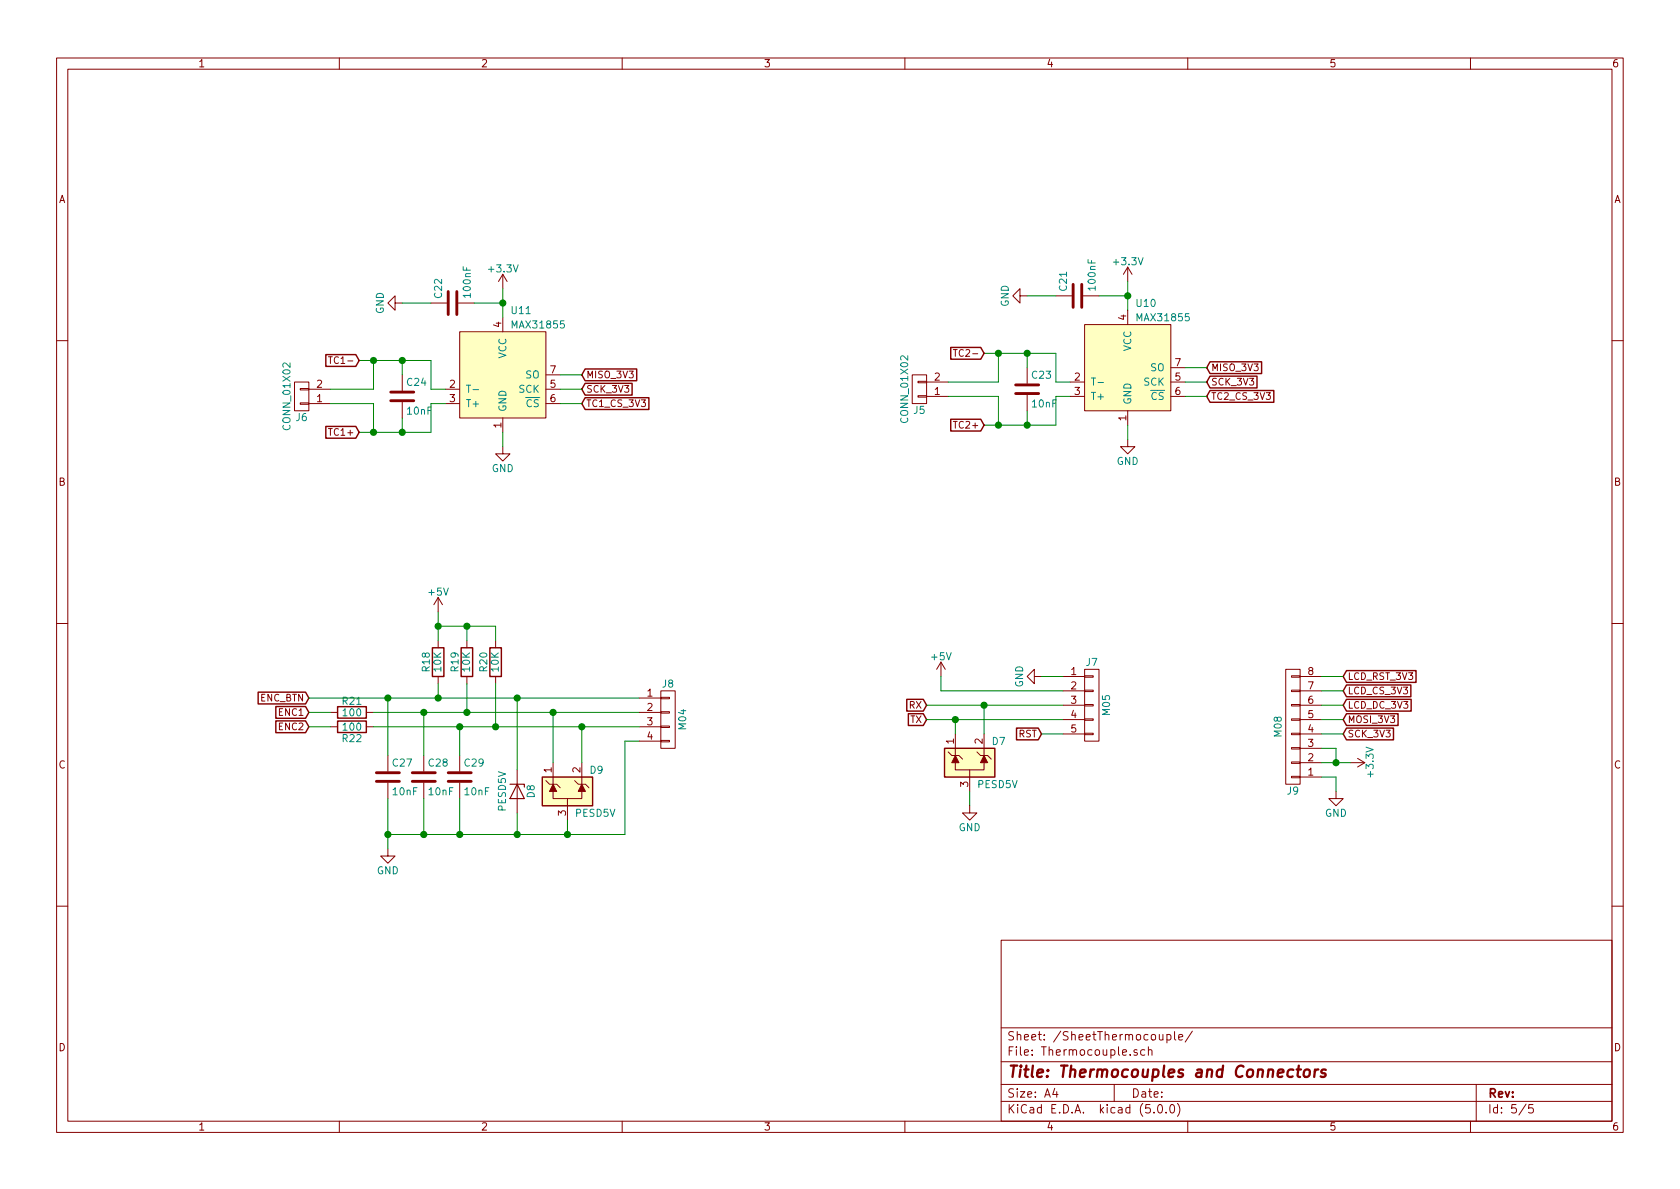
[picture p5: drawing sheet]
EESchema Schematic File Version 4
LIBS:ReflowOvenController-cache
EELAYER 26 0
EELAYER END
$Descr A4 11693 8268
encoding utf-8
Sheet 5 5
Title "Thermocouples and Connectors"
Date ""
Rev ""
Comp ""
Comment1 ""
Comment2 ""
Comment3 ""
Comment4 ""
$EndDescr
$Comp
L ReflowOvenController-cache:MAX31855 U11
U 1 1
P 3500 2600
F 0 "U11" H 3550 3050 50  0000 L CNN
F 1 "MAX31855" H 3550 2950 50  0000 L CNN
F 2 "Housings_SOIC:SOIC-8_3.9x4.9mm_Pitch1.27mm" H 3500 2600 50  0001 C CNN
F 3 "" H 3500 2300 50  0001 C CNN
	1    3500 2600
	1    0    0    -1  
$EndComp
$Comp
L ReflowOvenController-cache:GND #PWR032
U 1 1
P 3500 3100
F 0 "#PWR032" H 3500 2850 50  0001 C CNN
F 1 "GND" H 3500 2950 50  0000 C CNN
F 2 "" H 3500 3100 50  0001 C CNN
F 3 "" H 3500 3100 50  0001 C CNN
	1    3500 3100
	1    0    0    -1  
$EndComp
$Comp
L ReflowOvenController-cache:+3.3V #PWR033
U 1 1
P 3500 2000
AR Path="/59A901FB" Ref="#PWR033"  Part="1" 
AR Path="/59A8FE11/59A901FB" Ref="#PWR033"  Part="1" 
F 0 "#PWR033" H 3500 1850 50  0001 C CNN
F 1 "+3.3V" H 3500 2140 50  0000 C CNN
F 2 "" H 3500 2000 50  0001 C CNN
F 3 "" H 3500 2000 50  0001 C CNN
	1    3500 2000
	1    0    0    -1  
$EndComp
$Comp
L ReflowOvenController-cache:MAX31855 U10
U 1 1
P 7850 2550
F 0 "U10" H 7900 3000 50  0000 L CNN
F 1 "MAX31855" H 7900 2900 50  0000 L CNN
F 2 "Housings_SOIC:SOIC-8_3.9x4.9mm_Pitch1.27mm" H 7850 2550 50  0001 C CNN
F 3 "" H 7850 2250 50  0001 C CNN
	1    7850 2550
	1    0    0    -1  
$EndComp
$Comp
L ReflowOvenController-cache:GND #PWR034
U 1 1
P 7850 3050
F 0 "#PWR034" H 7850 2800 50  0001 C CNN
F 1 "GND" H 7850 2900 50  0000 C CNN
F 2 "" H 7850 3050 50  0001 C CNN
F 3 "" H 7850 3050 50  0001 C CNN
	1    7850 3050
	1    0    0    -1  
$EndComp
$Comp
L ReflowOvenController-cache:+3.3V #PWR035
U 1 1
P 7850 1950
AR Path="/59A902AD" Ref="#PWR035"  Part="1" 
AR Path="/59A8FE11/59A902AD" Ref="#PWR035"  Part="1" 
F 0 "#PWR035" H 7850 1800 50  0001 C CNN
F 1 "+3.3V" H 7850 2090 50  0000 C CNN
F 2 "" H 7850 1950 50  0001 C CNN
F 3 "" H 7850 1950 50  0001 C CNN
	1    7850 1950
	1    0    0    -1  
$EndComp
$Comp
L ReflowOvenController-cache:C C22
U 1 1
P 3150 2100
F 0 "C22" H 3175 2200 50  0000 L CNN
F 1 "100nF" H 3175 2000 50  0000 L CNN
F 2 "STD_SMD:C_0603_HandSoldering" H 3188 1950 50  0001 C CNN
F 3 "" H 3150 2100 50  0001 C CNN
	1    3150 2100
	0    -1   -1   0   
$EndComp
$Comp
L ReflowOvenController-cache:C C21
U 1 1
P 7500 2050
F 0 "C21" H 7525 2150 50  0000 L CNN
F 1 "100nF" H 7525 1950 50  0000 L CNN
F 2 "STD_SMD:C_0603_HandSoldering" H 7538 1900 50  0001 C CNN
F 3 "" H 7500 2050 50  0001 C CNN
	1    7500 2050
	0    -1   -1   0   
$EndComp
$Comp
L ReflowOvenController-cache:GND #PWR036
U 1 1
P 7150 2050
F 0 "#PWR036" H 7150 1800 50  0001 C CNN
F 1 "GND" H 7150 1900 50  0000 C CNN
F 2 "" H 7150 2050 50  0001 C CNN
F 3 "" H 7150 2050 50  0001 C CNN
	1    7150 2050
	0    1    1    0   
$EndComp
$Comp
L ReflowOvenController-cache:GND #PWR037
U 1 1
P 2800 2100
F 0 "#PWR037" H 2800 1850 50  0001 C CNN
F 1 "GND" H 2800 1950 50  0000 C CNN
F 2 "" H 2800 2100 50  0001 C CNN
F 3 "" H 2800 2100 50  0001 C CNN
	1    2800 2100
	0    1    1    0   
$EndComp
Text GLabel 8400 2550 2    47   Input ~ 0
MISO_3V3
Text GLabel 8400 2650 2    47   Input ~ 0
SCK_3V3
Text GLabel 8400 2750 2    47   Input ~ 0
TC2_CS_3V3
Text GLabel 4050 2600 2    47   Input ~ 0
MISO_3V3
Text GLabel 4050 2700 2    47   Input ~ 0
SCK_3V3
Text GLabel 4050 2800 2    47   Input ~ 0
TC1_CS_3V3
$Comp
L ReflowOvenController-cache:C C24
U 1 1
P 2800 2750
F 0 "C24" H 2825 2850 50  0000 L CNN
F 1 "10nF" H 2825 2650 50  0000 L CNN
F 2 "STD_SMD:C_0603_HandSoldering" H 2838 2600 50  0001 C CNN
F 3 "" H 2800 2750 50  0001 C CNN
	1    2800 2750
	1    0    0    -1  
$EndComp
$Comp
L ReflowOvenController-cache:CONN_01X02 J6
U 1 1
P 2100 2750
F 0 "J6" H 2100 2900 50  0000 C CNN
F 1 "CONN_01X02" V 2200 2750 50  0000 C CNN
F 2 "Connector:MKDS3-2-5.08" H 2100 2750 50  0001 C CNN
F 3 "" H 2100 2750 50  0001 C CNN
	1    2100 2750
	-1   0    0    1   
$EndComp
$Comp
L ReflowOvenController-cache:CONN_01X02 J5
U 1 1
P 6400 2700
F 0 "J5" H 6400 2850 50  0000 C CNN
F 1 "CONN_01X02" V 6500 2700 50  0000 C CNN
F 2 "Connector:MKDS3-2-5.08" H 6400 2700 50  0001 C CNN
F 3 "" H 6400 2700 50  0001 C CNN
	1    6400 2700
	-1   0    0    1   
$EndComp
$Comp
L ReflowOvenController-cache:C C23
U 1 1
P 7150 2700
F 0 "C23" H 7175 2800 50  0000 L CNN
F 1 "10nF" H 7175 2600 50  0000 L CNN
F 2 "STD_SMD:C_0603_HandSoldering" H 7188 2550 50  0001 C CNN
F 3 "" H 7150 2700 50  0001 C CNN
	1    7150 2700
	1    0    0    -1  
$EndComp
$Comp
L ReflowOvenController-cache:CONN_01X08 J9
U 1 1
P 9000 5050
F 0 "J9" H 9000 5500 50  0000 C CNN
F 1 "M08" V 9100 5050 50  0000 C CNN
F 2 "Connector:M08" H 9000 5050 50  0001 C CNN
F 3 "" H 9000 5050 50  0001 C CNN
	1    9000 5050
	-1   0    0    1   
$EndComp
$Comp
L ReflowOvenController-cache:GND #PWR038
U 1 1
P 9300 5500
F 0 "#PWR038" H 9300 5250 50  0001 C CNN
F 1 "GND" H 9300 5350 50  0000 C CNN
F 2 "" H 9300 5500 50  0001 C CNN
F 3 "" H 9300 5500 50  0001 C CNN
	1    9300 5500
	1    0    0    -1  
$EndComp
$Comp
L ReflowOvenController-cache:+3.3V #PWR039
U 1 1
P 9400 5300
AR Path="/59AA7B22" Ref="#PWR039"  Part="1" 
AR Path="/59A8FE11/59AA7B22" Ref="#PWR039"  Part="1" 
F 0 "#PWR039" H 9400 5150 50  0001 C CNN
F 1 "+3.3V" H 9400 5440 50  0000 C CNN
F 2 "" H 9400 5300 50  0001 C CNN
F 3 "" H 9400 5300 50  0001 C CNN
	1    9400 5300
	0    1    1    0   
$EndComp
Text GLabel 9350 5100 2    47   Input ~ 0
SCK_3V3
Text GLabel 9350 5000 2    47   Input ~ 0
MOSI_3V3
Text GLabel 9350 4900 2    47   Input ~ 0
LCD_DC_3V3
Text GLabel 9350 4800 2    47   Input ~ 0
LCD_CS_3V3
Text GLabel 9350 4700 2    47   Input ~ 0
LCD_RST_3V3
Text GLabel 6450 4900 0    47   Input ~ 0
RX
Text GLabel 6450 5000 0    47   Input ~ 0
TX
$Comp
L ReflowOvenController-cache:PESD3V3L2BT D7
U 1 1
P 6750 5300
F 0 "D7" H 6900 5450 50  0000 L CNN
F 1 "PESD5V" H 6800 5150 50  0000 L CNN
F 2 "STD_SMD:SOT-23" H 6975 5250 50  0001 L CNN
F 3 "" H 6875 5425 50  0001 C CNN
	1    6750 5300
	1    0    0    -1  
$EndComp
$Comp
L ReflowOvenController-cache:CONN_01X04 J8
U 1 1
P 4650 5000
F 0 "J8" H 4650 5250 50  0000 C CNN
F 1 "M04" V 4750 5000 50  0000 C CNN
F 2 "Connector:M04" H 4650 5000 50  0001 C CNN
F 3 "" H 4650 5000 50  0001 C CNN
	1    4650 5000
	1    0    0    -1  
$EndComp
$Comp
L ReflowOvenController-cache:R R21
U 1 1
P 2450 4950
F 0 "R21" V 2370 4950 50  0000 C CNN
F 1 "100" V 2450 4950 50  0000 C CNN
F 2 "STD_SMD:R_0603_HandSoldering" V 2380 4950 50  0001 C CNN
F 3 "" H 2450 4950 50  0001 C CNN
	1    2450 4950
	0    1    1    0   
$EndComp
$Comp
L ReflowOvenController-cache:R R22
U 1 1
P 2450 5050
F 0 "R22" V 2530 5050 50  0000 C CNN
F 1 "100" V 2450 5050 50  0000 C CNN
F 2 "STD_SMD:R_0603_HandSoldering" V 2380 5050 50  0001 C CNN
F 3 "" H 2450 5050 50  0001 C CNN
	1    2450 5050
	0    1    1    0   
$EndComp
$Comp
L ReflowOvenController-cache:C C27
U 1 1
P 2700 5400
F 0 "C27" H 2725 5500 50  0000 L CNN
F 1 "10nF" H 2725 5300 50  0000 L CNN
F 2 "STD_SMD:C_0603_HandSoldering" H 2738 5250 50  0001 C CNN
F 3 "" H 2700 5400 50  0001 C CNN
	1    2700 5400
	1    0    0    -1  
$EndComp
$Comp
L ReflowOvenController-cache:C C28
U 1 1
P 2950 5400
F 0 "C28" H 2975 5500 50  0000 L CNN
F 1 "10nF" H 2975 5300 50  0000 L CNN
F 2 "STD_SMD:C_0603_HandSoldering" H 2988 5250 50  0001 C CNN
F 3 "" H 2950 5400 50  0001 C CNN
	1    2950 5400
	1    0    0    -1  
$EndComp
$Comp
L ReflowOvenController-cache:C C29
U 1 1
P 3200 5400
F 0 "C29" H 3225 5500 50  0000 L CNN
F 1 "10nF" H 3225 5300 50  0000 L CNN
F 2 "STD_SMD:C_0603_HandSoldering" H 3238 5250 50  0001 C CNN
F 3 "" H 3200 5400 50  0001 C CNN
	1    3200 5400
	1    0    0    -1  
$EndComp
Text GLabel 2150 4850 0    47   Input ~ 0
ENC_BTN
Text GLabel 2150 4950 0    47   Input ~ 0
ENC1
Text GLabel 2150 5050 0    47   Input ~ 0
ENC2
$Comp
L ReflowOvenController-cache:PESD3V3L2BT D9
U 1 1
P 3950 5500
F 0 "D9" H 4100 5650 50  0000 L CNN
F 1 "PESD5V" H 4000 5350 50  0000 L CNN
F 2 "STD_SMD:SOT-23" H 4175 5450 50  0001 L CNN
F 3 "" H 4075 5625 50  0001 C CNN
	1    3950 5500
	1    0    0    -1  
$EndComp
$Comp
L ReflowOvenController-cache:D_Zener D8
U 1 1
P 3600 5500
F 0 "D8" H 3600 5600 50  0000 C CNN
F 1 "PESD5V" H 3600 5400 50  0000 C CNN
F 2 "STD_SMD:D_SOD-323_HandSoldering" H 3600 5500 50  0001 C CNN
F 3 "" H 3600 5500 50  0001 C CNN
	1    3600 5500
	0    1    1    0   
$EndComp
Wire Wire Line
	3500 3100 3500 3000
Wire Wire Line
	3500 2000 3500 2100
Wire Wire Line
	3500 2100 3500 2200
Wire Wire Line
	7850 3050 7850 2950
Wire Wire Line
	7850 1950 7850 2050
Wire Wire Line
	7850 2050 7850 2150
Wire Wire Line
	7650 2050 7850 2050
Connection ~ 7850 2050
Wire Wire Line
	7150 2050 7350 2050
Wire Wire Line
	3300 2100 3500 2100
Connection ~ 3500 2100
Wire Wire Line
	2800 2100 3000 2100
Wire Wire Line
	3900 2600 4050 2600
Wire Wire Line
	3900 2700 4050 2700
Wire Wire Line
	3900 2800 4050 2800
Wire Wire Line
	8250 2550 8400 2550
Wire Wire Line
	8250 2650 8400 2650
Wire Wire Line
	8250 2750 8400 2750
Wire Wire Line
	3100 2700 3000 2700
Wire Wire Line
	3000 2700 3000 2500
Wire Wire Line
	3000 2500 2800 2500
Wire Wire Line
	2800 2500 2600 2500
Wire Wire Line
	2600 2500 2500 2500
Wire Wire Line
	2800 2500 2800 2600
Wire Wire Line
	3100 2800 3000 2800
Wire Wire Line
	3000 2800 3000 3000
Wire Wire Line
	3000 3000 2800 3000
Wire Wire Line
	2800 3000 2600 3000
Wire Wire Line
	2600 3000 2500 3000
Wire Wire Line
	2800 3000 2800 2900
Wire Wire Line
	2300 2700 2600 2700
Wire Wire Line
	2600 2700 2600 2500
Connection ~ 2800 2500
Wire Wire Line
	2300 2800 2600 2800
Wire Wire Line
	2600 2800 2600 3000
Connection ~ 2800 3000
Wire Wire Line
	7450 2650 7350 2650
Wire Wire Line
	7350 2650 7350 2450
Wire Wire Line
	7350 2450 7150 2450
Wire Wire Line
	7150 2450 6950 2450
Wire Wire Line
	6950 2450 6850 2450
Wire Wire Line
	7150 2450 7150 2550
Wire Wire Line
	7450 2750 7350 2750
Wire Wire Line
	7350 2750 7350 2950
Wire Wire Line
	7350 2950 7150 2950
Wire Wire Line
	7150 2950 6950 2950
Wire Wire Line
	6950 2950 6850 2950
Wire Wire Line
	7150 2950 7150 2850
Wire Wire Line
	6600 2650 6950 2650
Wire Wire Line
	6950 2650 6950 2450
Connection ~ 7150 2450
Wire Wire Line
	6600 2750 6950 2750
Wire Wire Line
	6950 2750 6950 2950
Connection ~ 7150 2950
Wire Wire Line
	9200 5100 9350 5100
Wire Wire Line
	9200 5000 9350 5000
Wire Wire Line
	9200 4900 9350 4900
Wire Wire Line
	9200 4800 9350 4800
Wire Wire Line
	9200 4700 9350 4700
Wire Wire Line
	6450 4900 6850 4900
Wire Wire Line
	6850 4900 7400 4900
Wire Wire Line
	6450 5000 6650 5000
Wire Wire Line
	6650 5000 7400 5000
Wire Wire Line
	6750 5500 6750 5600
Wire Wire Line
	6650 5100 6650 5000
Connection ~ 6650 5000
Wire Wire Line
	6850 5100 6850 4900
Connection ~ 6850 4900
Wire Wire Line
	2600 4950 2950 4950
Wire Wire Line
	2950 4950 3250 4950
Wire Wire Line
	3250 4950 3850 4950
Wire Wire Line
	3850 4950 4450 4950
Wire Wire Line
	2950 4950 2950 5250
Wire Wire Line
	2150 4850 2700 4850
Wire Wire Line
	2700 4850 3050 4850
Wire Wire Line
	3050 4850 3600 4850
Wire Wire Line
	3600 4850 4450 4850
Wire Wire Line
	2700 4850 2700 5250
Wire Wire Line
	2600 5050 3200 5050
Wire Wire Line
	3200 5050 3450 5050
Wire Wire Line
	3450 5050 4050 5050
Wire Wire Line
	4050 5050 4450 5050
Connection ~ 2950 4950
Connection ~ 2700 4850
Wire Wire Line
	2300 4950 2150 4950
Wire Wire Line
	2300 5050 2150 5050
Wire Wire Line
	3600 5350 3600 4850
Connection ~ 3600 4850
Wire Wire Line
	3850 5300 3850 4950
Connection ~ 3850 4950
$Comp
L ReflowOvenController-cache:GND #PWR040
U 1 1
P 2700 5900
F 0 "#PWR040" H 2700 5650 50  0001 C CNN
F 1 "GND" H 2700 5750 50  0000 C CNN
F 2 "" H 2700 5900 50  0001 C CNN
F 3 "" H 2700 5900 50  0001 C CNN
	1    2700 5900
	1    0    0    -1  
$EndComp
Wire Wire Line
	3950 5800 3950 5700
Wire Wire Line
	2700 5800 2950 5800
Wire Wire Line
	2950 5800 3200 5800
Wire Wire Line
	3200 5800 3600 5800
Wire Wire Line
	3600 5800 3950 5800
Wire Wire Line
	3950 5800 4350 5800
Wire Wire Line
	2700 5550 2700 5800
Wire Wire Line
	2700 5800 2700 5900
Connection ~ 2700 5800
Wire Wire Line
	2950 5550 2950 5800
Connection ~ 2950 5800
Wire Wire Line
	3200 5550 3200 5800
Connection ~ 3200 5800
Wire Wire Line
	3600 5650 3600 5800
Connection ~ 3600 5800
$Comp
L ReflowOvenController-cache:R R18
U 1 1
P 3050 4600
F 0 "R18" V 3130 4600 50  0000 C CNN
F 1 "10K" V 3050 4600 50  0000 C CNN
F 2 "STD_SMD:R_0603_HandSoldering" V 2980 4600 50  0001 C CNN
F 3 "" H 3050 4600 50  0001 C CNN
	1    3050 4600
	-1   0    0    1   
$EndComp
$Comp
L ReflowOvenController-cache:R R19
U 1 1
P 3250 4600
F 0 "R19" V 3330 4600 50  0000 C CNN
F 1 "10K" V 3250 4600 50  0000 C CNN
F 2 "STD_SMD:R_0603_HandSoldering" V 3180 4600 50  0001 C CNN
F 3 "" H 3250 4600 50  0001 C CNN
	1    3250 4600
	-1   0    0    1   
$EndComp
$Comp
L ReflowOvenController-cache:R R20
U 1 1
P 3450 4600
F 0 "R20" V 3530 4600 50  0000 C CNN
F 1 "10K" V 3450 4600 50  0000 C CNN
F 2 "STD_SMD:R_0603_HandSoldering" V 3380 4600 50  0001 C CNN
F 3 "" H 3450 4600 50  0001 C CNN
	1    3450 4600
	-1   0    0    1   
$EndComp
Wire Wire Line
	4050 5050 4050 5300
Connection ~ 4050 5050
Wire Wire Line
	4450 5150 4350 5150
Wire Wire Line
	4350 5150 4350 5800
Connection ~ 3950 5800
Wire Wire Line
	3050 4750 3050 4850
Connection ~ 3050 4850
Wire Wire Line
	3250 4750 3250 4950
Connection ~ 3250 4950
Wire Wire Line
	3450 5050 3450 4750
Connection ~ 3450 5050
$Comp
L ReflowOvenController-cache:+5V #PWR041
U 1 1
P 3050 4250
F 0 "#PWR041" H 3050 4100 50  0001 C CNN
F 1 "+5V" H 3050 4390 50  0000 C CNN
F 2 "" H 3050 4250 50  0001 C CNN
F 3 "" H 3050 4250 50  0001 C CNN
	1    3050 4250
	1    0    0    -1  
$EndComp
Wire Wire Line
	3050 4250 3050 4350
Wire Wire Line
	3050 4350 3050 4450
Wire Wire Line
	3050 4350 3250 4350
Wire Wire Line
	3250 4350 3450 4350
Wire Wire Line
	3450 4350 3450 4450
Connection ~ 3050 4350
Wire Wire Line
	3250 4450 3250 4350
Connection ~ 3250 4350
Wire Wire Line
	3200 5050 3200 5250
Connection ~ 3200 5050
$Comp
L ReflowOvenController-cache:GND #PWR042
U 1 1
P 6750 5600
F 0 "#PWR042" H 6750 5350 50  0001 C CNN
F 1 "GND" H 6750 5450 50  0000 C CNN
F 2 "" H 6750 5600 50  0001 C CNN
F 3 "" H 6750 5600 50  0001 C CNN
	1    6750 5600
	1    0    0    -1  
$EndComp
$Comp
L ReflowOvenController-cache:+5V #PWR043
U 1 1
P 6550 4700
F 0 "#PWR043" H 6550 4550 50  0001 C CNN
F 1 "+5V" H 6550 4840 50  0000 C CNN
F 2 "" H 6550 4700 50  0001 C CNN
F 3 "" H 6550 4700 50  0001 C CNN
	1    6550 4700
	1    0    0    -1  
$EndComp
$Comp
L ReflowOvenController-cache:CONN_01X05 J7
U 1 1
P 7600 4900
F 0 "J7" H 7600 5200 50  0000 C CNN
F 1 "M05" V 7700 4900 50  0000 C CNN
F 2 "Connector:M05" H 7600 4900 50  0001 C CNN
F 3 "" H 7600 4900 50  0001 C CNN
	1    7600 4900
	1    0    0    -1  
$EndComp
Text GLabel 7250 5100 0    47   Input ~ 0
RST
$Comp
L ReflowOvenController-cache:GND #PWR044
U 1 1
P 7250 4700
F 0 "#PWR044" H 7250 4450 50  0001 C CNN
F 1 "GND" H 7250 4550 50  0000 C CNN
F 2 "" H 7250 4700 50  0001 C CNN
F 3 "" H 7250 4700 50  0001 C CNN
	1    7250 4700
	0    1    1    0   
$EndComp
Wire Wire Line
	7250 4700 7400 4700
Wire Wire Line
	7250 5100 7400 5100
Connection ~ 2600 3000
Text GLabel 2500 3000 0    47   Input ~ 0
TC1+
Connection ~ 2600 2500
Text GLabel 2500 2500 0    47   Input ~ 0
TC1-
Connection ~ 6950 2450
Connection ~ 6950 2950
Text GLabel 6850 2950 0    47   Input ~ 0
TC2+
Text GLabel 6850 2450 0    47   Input ~ 0
TC2-
Wire Wire Line
	9200 5400 9300 5400
Wire Wire Line
	9300 5400 9300 5500
Wire Wire Line
	9200 5300 9300 5300
Wire Wire Line
	9300 5300 9400 5300
Wire Wire Line
	9200 5200 9300 5200
Wire Wire Line
	9300 5200 9300 5300
Connection ~ 9300 5300
Wire Wire Line
	7400 4800 6550 4800
Wire Wire Line
	6550 4800 6550 4700
$EndSCHEMATC
